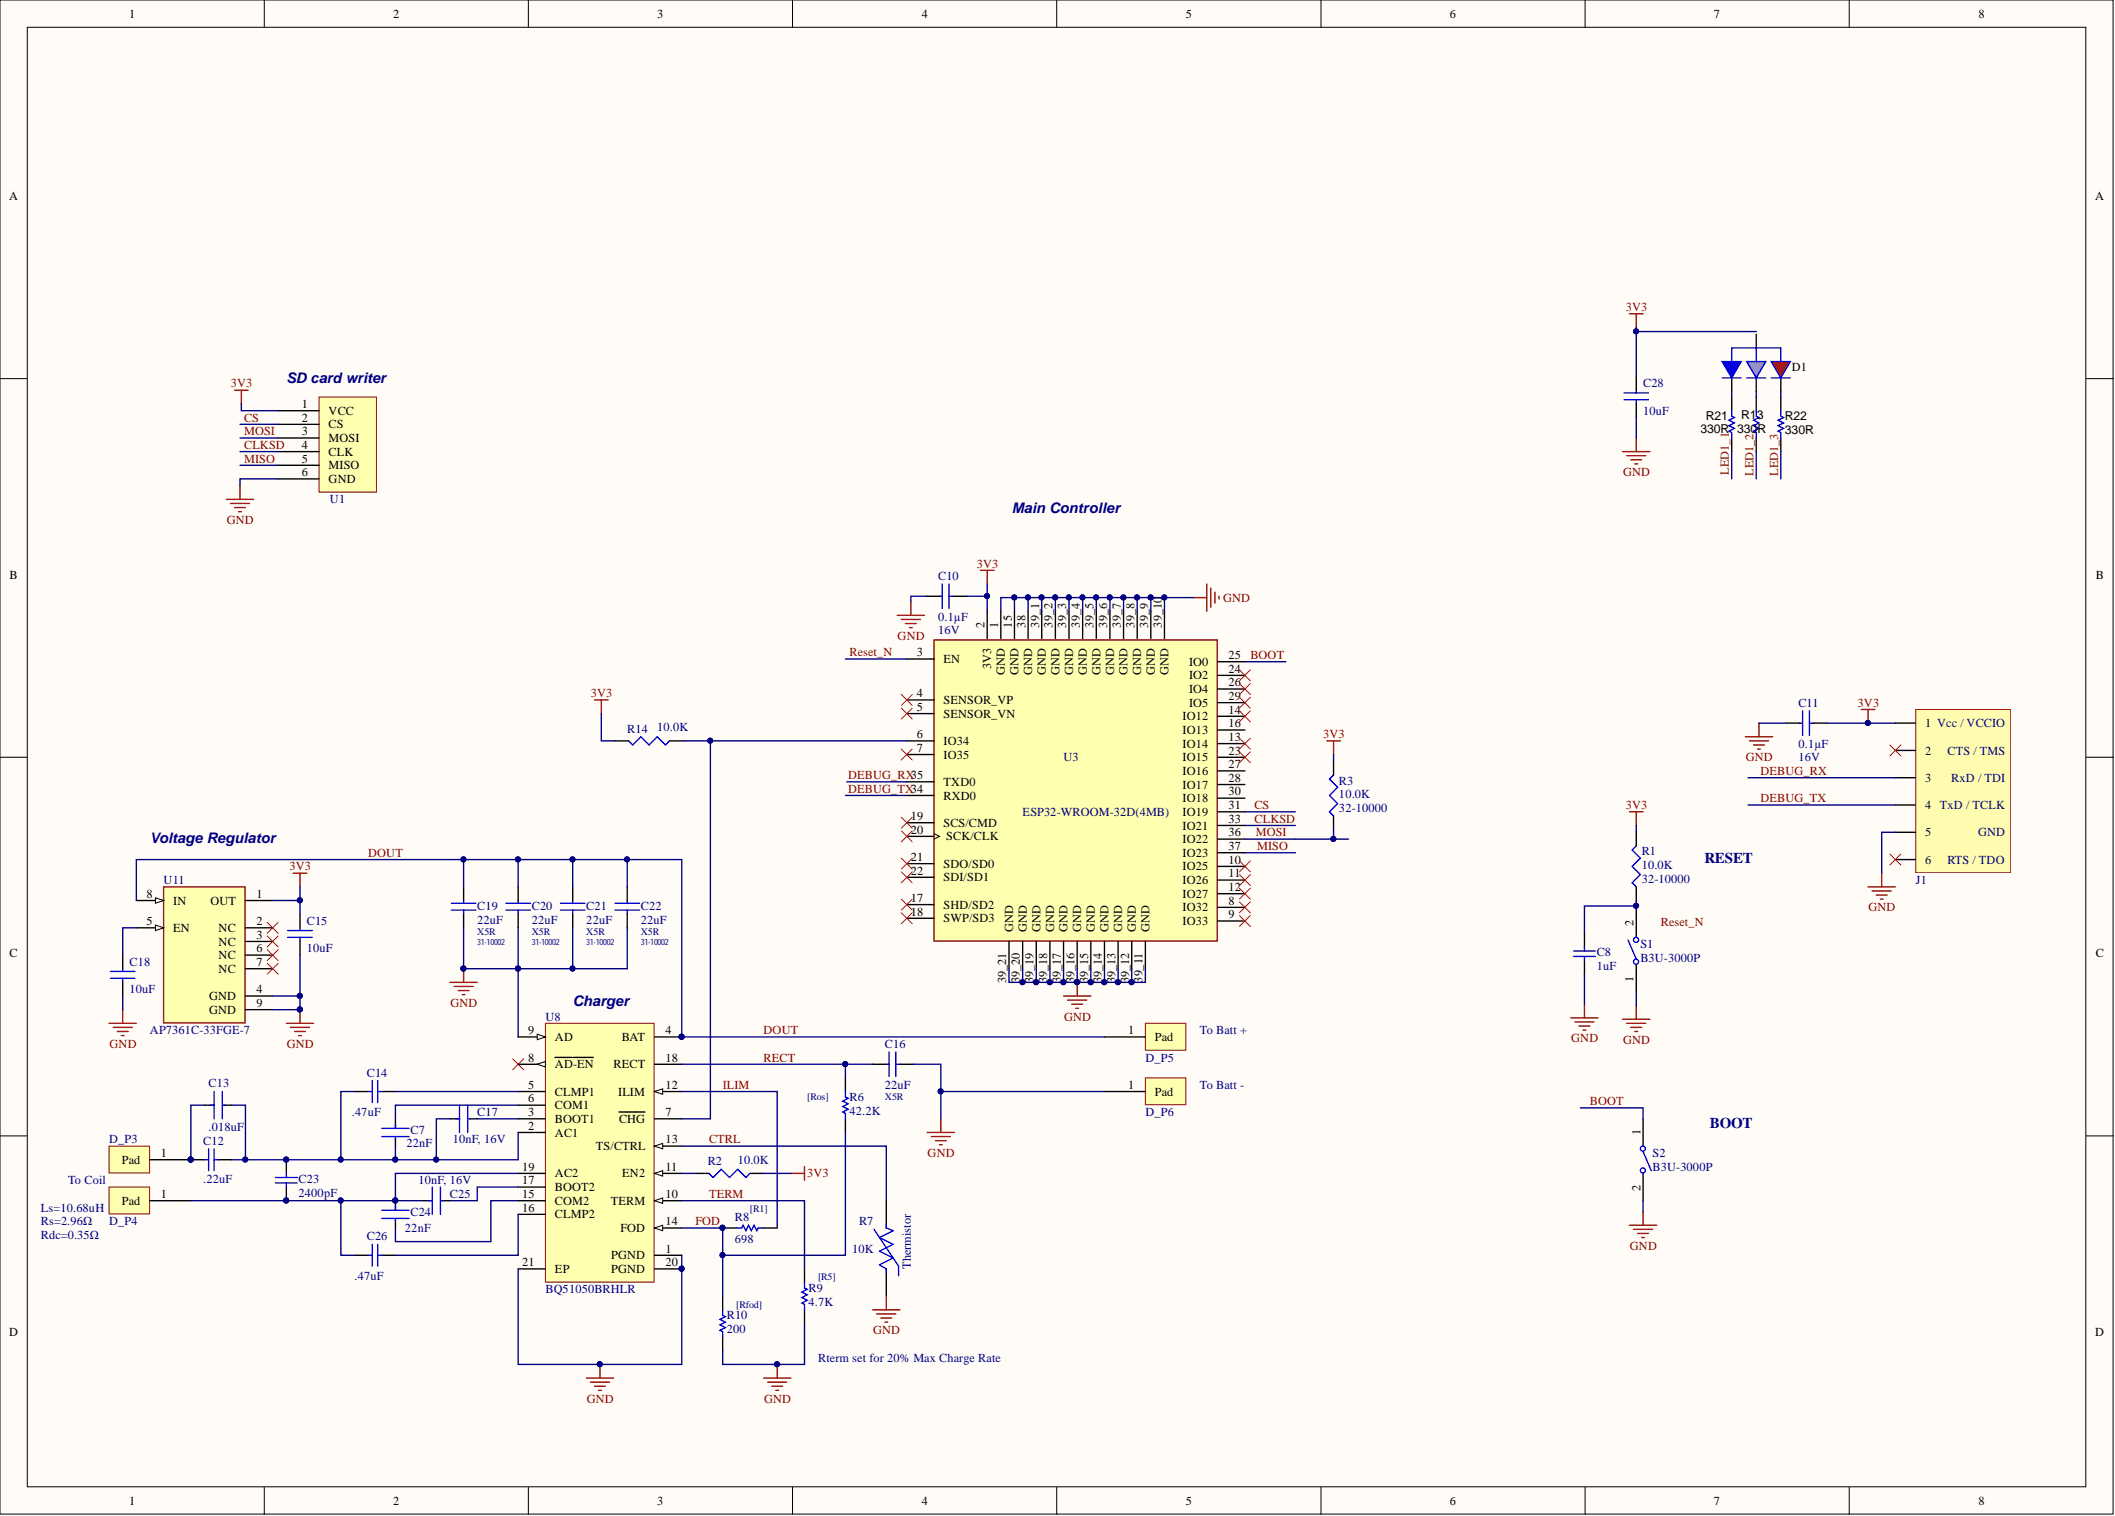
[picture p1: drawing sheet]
# Altium project CloudCover.PrjPCB
1 sheet, 44 parts. Net scope: global (net labels, ports and power ports of the same name join across sheets).
Board file: CloudCover.PcbDoc

## Sheet CloudCover.SchDoc: Washing Hand Wrist Device
size A3; DrawnBy: Erwin Noble; Organization: Kickr Design; Address1: 1710 Chattahoochee Ave NW; Address2: Atlanta; Address3: GA; Address4: 30318; Revision: A; SheetNumber: 1; SheetTotal: 1

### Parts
C7  22nF  [FP-CC0402-MFG]
C8  1uF  [CAPC1005X55X25LL05T10]
C10  Capacitance: 0.1µF  Voltage - Rated: 16V  [SMC_IPC_0402]  (hidden comment: Cap, 0.1uF, 16V, X7R, 0402)
C11  Capacitance: 0.1µF  Voltage - Rated: 16V  [SMC_IPC_0402]  (hidden comment: Cap, 0.1uF, 16V, X7R, 0402)
C12  .22uF  [CAPC2013X145X50ML20T25]
C13  .018uF  [FP-C0603C-CF-MFG]
C14  .47uF  [CAPC1005X55X25LL05T10]
C15  10uF  [SMC_0603]
C16  22uF  Dielectric: X5R  [SMC_0805]
C17  10nF, 16V  [FP-CC0402-MFG]
C18  10uF  [SMC_0603]
C19  22uF  Dielectric: X5R  [SMC_0805]
C20  22uF  Dielectric: X5R  [SMC_0805]
C21  22uF  Dielectric: X5R  [SMC_0805]
C22  22uF  Dielectric: X5R  [SMC_0805]
C23  2400pF  [CAPC1608X90X35NL10T15]
C24  22nF  [FP-CC0402-MFG]
C25  10nF, 16V  [FP-CC0402-MFG]
C26  .47uF  [CAPC1005X55X25LL05T10]
C28  10uF  [SMC_0603]
D1  CLMVC-FKC-CGJJM569ABB7A343  [CLMVC-FKC-CGJJM569ABB7A343]  (value not drawn)
D_P3  PAD  [PAD 2x1.5]  (value not drawn)
D_P4  PAD  [PAD 2x1.5]  (value not drawn)
D_P5  PAD  [PAD 2x1.5]  (value not drawn)
D_P6  PAD  [PAD 2x1.5]  (value not drawn)
J1  TC2030-NL-FTDI TTL-232R USB  [TC2030-MCP - NL]  (value not drawn)  (no BOM)
R1  10.0K  [SMR_0402 - Basil]
R2  10.0K  [SMR_0402 - Basil]
R3  10.0K  [SMR_0402 - Basil]
R6  42.2K  [RESC1005X40X25NL05T10]
R7  10K  [FP-NTCS0805-MFG]
R8  698  [RESC1005X40X25ML05T05]
R9  4.7K  [RESC1005X40X25LL05T05]
R10  200  [RESC1005X40X25ML05T10]
R13  330R  [0402]
R14  10.0K  [SMR_0402 - Basil]
R21  330R  [0402]
R22  330R  [0402]
S1  B3U-3000P  [OMRON-B3U-3000P_V]
S2  B3U-3000P  [OMRON-B3U-3000P_V]
U1  SDCARDSLOT  (value not drawn)
U3  ESP32-WROOM-32D(4MB)  [MODULE_ESP32-WROOM-32D]
U8  BQ51050BRHLR  [RHL0020A_V]
U11  AP7361C-33FGE-7  [FP-U-DFN3030-8_Type_E-MFG]

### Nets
3V3: C10.2 C11.2 C15.1 C28.1 J1.1 R1.2 R2.1 R3.2 R14.2 U1.1(VCC) U3.2(3V3) U11.1(OUT)
GND: C8.1 C10.1 C11.1 C15.2 C16.2 C18.2 C19.2 C20.2 C21.2 C22.2 C28.2 D_P6.1(Pad) J1.5 R7.1 R9.1 R10.1 S1.1 S2.2 U1.6(GND) U3.1(GND) U3.15(GND) U3.38(GND) U3.39_1(GND) U3.39_2(GND) U3.39_3(GND) U3.39_4(GND) U3.39_5(GND) U3.39_6(GND) U3.39_7(GND) U3.39_8(GND) U3.39_9(GND) U3.39_10(GND) U3.39_11(GND) U3.39_12(GND) U3.39_13(GND) U3.39_14(GND) U3.39_15(GND) U3.39_16(GND) U3.39_17(GND) U3.39_18(GND) U3.39_19(GND) U3.39_20(GND) U3.39_21(GND) U8.1(PGND) U8.9(AD) U8.20(PGND) U8.21(EP) U11.4(GND) U11.9(GND)
BOOT: S2.1 U3.25(IO0)
CLKSD: U1.4(CLK) U3.33(IO21)
CS: U1.2(CS) U3.31(IO19)
CTRL: R7.2 U8.13(TS/CTRL)
DEBUG_RX: J1.3 U3.35(TXD0)
DEBUG_TX: J1.4 U3.34(RXD0)
DOUT: C19.1 C20.1 C21.1 C22.1 D_P5.1(Pad) U8.4(BAT) U11.8(IN)
FOD: R6.1 R8.1 R10.2 U8.14(FOD)
ILIM: R8.2 U8.12(ILIM)
LED1_1: R21.1
LED1_2: R13.1
LED1_3: R22.1
MISO: U1.5(MISO) U3.37(IO23)
MOSI: R3.1 U1.3(MOSI) U3.36(IO22)
RECT: C16.1 R6.2 U8.18(RECT)
Reset_N: U3.3(EN)
TERM: R9.2 U8.10(TERM)
NetC7_1: C7.1 U8.6(COM1)
NetC7_2: C7.2 C12.2 C13.2 C14.1 C17.1 C23.2 U8.2(AC1)
NetC8_2: C8.2 R1.1 S1.2
NetC12_1: C12.1 C13.1 D_P3.1(Pad)
NetC14_2: C14.2 U8.5(CLMP1)
NetC17_2: C17.2 U8.3(BOOT1)
NetC18_1: C18.1 U11.5(EN)
NetC23_1: C23.1 C24.1 C25.1 C26.1 D_P4.1(Pad) U8.19(AC2)
NetC24_2: C24.2 U8.15(COM2)
NetC25_2: C25.2 U8.17(BOOT2)
NetC26_2: C26.2 U8.16(CLMP2)
NetD1_2: D1.2(K) R21.2
NetD1_3: D1.3(K) R13.2
NetD1_4: D1.4(K) R22.2
NetR2_2: R2.2 U8.11(EN2)
NetR14_1: R14.1 U3.6(IO34) U8.7(~{CHG})

Not connected (* = marked no-connect by the designer): D1 1(A); J1 2* 6*; U3 4(SENSOR_VP)* 5(SENSOR_VN)* 7(IO35)* 8(IO32)* 9(IO33)* 10(IO25)* 11(IO26)* 12(IO27)* 13(IO14)* 14(IO12)* 16(IO13) 17(SHD/SD2)* 18(SWP/SD3)* 19(SCS/CMD)* 20(SCK/CLK)* 21(SDO/SD0)* 22(SDI/SD1)* 23(IO15)* 24(IO2)* 26(IO4)* 27(IO16) 28(IO17) 29(IO5)* 30(IO18); U8 8(~{AD-EN})*; U11 2(NC)* 3(NC)* 6(NC)* 7(NC)*

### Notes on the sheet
- (near U1) SD card writer
- Main Controller
- Voltage Regulator
- RESET
- (near U8) Charger
- To Batt +
- (near R6) [Ros]
- To Batt -
- BOOT
- To Coil
- Ls=10.68uH
- Rs=2.96Ω
- Rdc=0.35Ω
- (near R8) [R1]
- (near R7) Thermistor
- (near R10) [Rfod]
- (near R9) [R5]
- (near R9) Rterm set for 20% Max Charge Rate
- Labels drawn without touching a wire or pin: Reset_N
